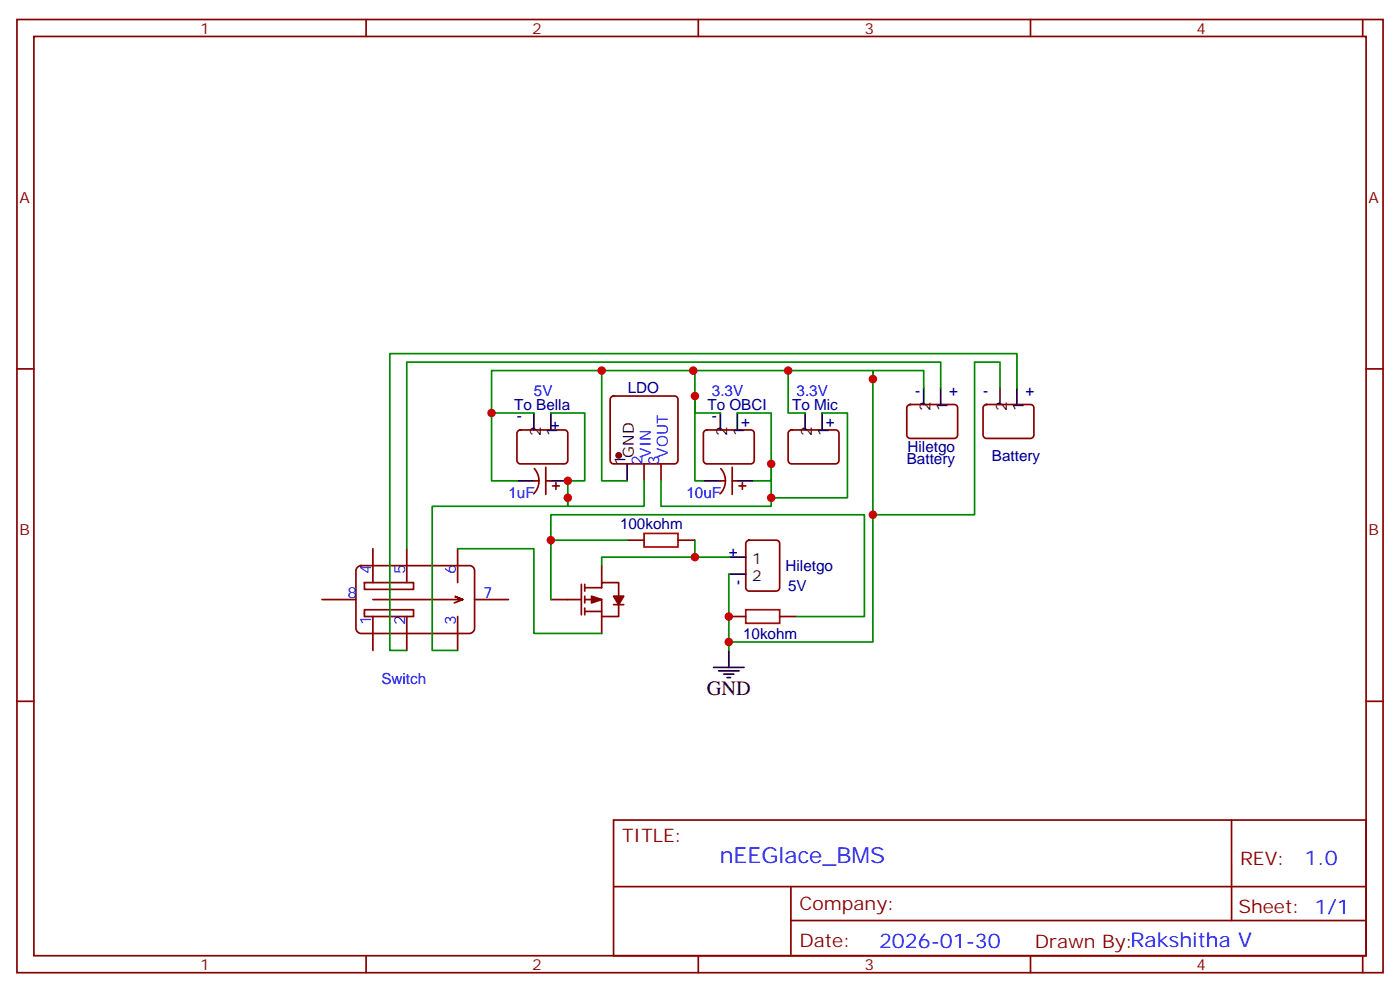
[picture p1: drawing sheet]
<svg xmlns="http://www.w3.org/2000/svg" width="291mm" height="206mm" viewBox="0 0 291 206" stroke-linecap="round" stroke-linejoin="round" font-family="sans-serif">
<g fill="none" stroke="#870000" stroke-width=".35">
<path d="M3.5 4.1h284.4v198.2h-284.4zM7.1 7.6h277.2v191.2h-277.2zM76.2 4.1v3.5M145.3 4.1v3.5M214.5 4.1v3.5M283.6 4.1v3.5M3.5 76.7h3.6M284.3 76.7h3.6M107.8 89.6l.5-.2h9.2a.71 .71 0 0 1 .7 .7v5.7a.76 .76 0 0 1-.7 .7h-9.2a.76 .76 0 0 1-.7-.7v-5.7zM111.2 97.5a3.8 3.8 0 0 1-.2 5.2M113.6 97.2v5.6M127.2 82.6l.5-.2h12.7a.71 .71 0 0 1 .7 .7v12.7a.76 .76 0 0 1-.7 .7h-12.7a.76 .76 0 0 1-.7-.7v-12.7z"/>
<path d="M134.1 96.5v3.5M137.6 96.5v3.5M146.6 89.6l.5-.2h9.2a.71 .71 0 0 1 .7 .7v5.7a.76 .76 0 0 1-.7 .7h-9.2a.76 .76 0 0 1-.7-.7v-5.7zM150 97.5a3.8 3.8 0 0 1-.1 5.2M152.4 97.2v5.6M164.3 89.6l.4-.2h9.2a.71 .71 0 0 1 .7 .7v5.7a.76 .76 0 0 1-.7 .7h-9.2a.76 .76 0 0 1-.7-.7v-5.7zM189 84.3l.4-.2h9.2a.71 .71 0 0 1 .7 .7v5.7a.76 .76 0 0 1-.7 .7h-9.2a.76 .76 0 0 1-.7-.7v-5.7zM204.8 84.3l.5-.2h9.2a.71 .71 0 0 1 .7 .7v5.7a.76 .76 0 0 1-.7 .7h-9.2a.76 .76 0 0 1-.7-.7v-5.7zM74.3 118.1l.8-.4h22.6a1.06 1.06 0 0 1 1.1 1v12a1.13 1.13 0 0 1-1.1 1.1h-22.6a1.13 1.13 0 0 1-1-1.1v-12zM77.6 114.1v7.1M84.7 114.1v7.1M95.2 114.1v7.1"/>
<path d="M111.1 100h1.1M113.6 100h1.1M115 101.1h1.4M115.7 100.4v1.4M125.2 117.7v3.5M130.5 112.4h3.6M141.1 112.4h3.5M149.9 100h1.1M152.4 100h1.1M153.8 101.1h1.4M154.5 100.4v1.4M155.5 112.6l.4-.2h5.7a.71 .71 0 0 1 .7 .7v9.1a.76 .76 0 0 1-.7 .7h-5.7a.76 .76 0 0 1-.7-.7v-9.1z"/>
<path d="M67 124.7h7.1M75.8 121.2h10.3v1.4h-10.3zM75.8 126.8h10.3v1.4h-10.3zM77.6 124.7h18.7l-1.8-.7 1.8 .7-1.8 .7M77.6 128.2v7.1M84.7 128.2v7.1M95.2 128.2v7.1M98.8 124.7h7M114.7 124.7h6.3M121 121.5v6.4M121.7 122.2h3.5v-1h3.6v3.5M121.7 124.7h3.5v3.5"/>
<path d="M121.7 127.2h3.5M121.7 121.5v1.4M121.7 124v1.4M121.7 126.5v1.4M125.2 128.2v3.6M127.7 125.8h2.1M128.8 125.4v2.8h-3.6M151.7 128.2h3.5M162.3 128.2h3.5M3.5 145.9h3.6M284.3 145.9h3.6M127.7 170.6h156.6v28.2h-156.6z"/>
<path d="M256.3 170.6v20.9M76.2 198.8v3.5M127.7 184.4h156.5M145.3 198.8v3.5M164.6 191.5h119.6M164.6 184.4v14.1M214.5 198.8v3.5M283.6 198.8v3.5"/>
</g>
<g fill="none" stroke="#000" stroke-width=".35">
<path d="M111.1 85.9v3.5M114.7 85.9v3.5M130.5 96.5v3.5M149.9 85.9v3.5M153.5 85.9v3.5M167.6 85.9v3.5M171.1 85.9v3.5M192.3 80.6v3.5M195.8 80.6v3.5M208.1 80.6v3.5M211.7 80.6v3.5M107.6 100h3.5"/>
<path d="M114.7 100h3.5M146.4 100h3.5M151.7 115.9h3.5M151.7 119.4h3.5M153.5 100h3.5M148.5 138.8h6.4M149.6 139.5h4.2M151.7 135.3v3.5M150.6 140.2h2.2M151.3 140.9h.7"/>
</g>
<g fill="#870000" stroke="#870000" stroke-width=".35">
<path d="M123.1 124l2.1 .7-2.1 .7z"/>
<path d="M127.7 124h2.1l-1 1.8z"/>
<circle cx="128.8" cy="94.7" r=".53"/>
</g>
<g fill="none" stroke="#008700" stroke-width=".35">
<path d="M125.2 77.1v22.9h5.3M144.3 77.1h37.4v56.4h-30M164 77.1v8.8h3.6M181.7 78.8v-1.7h10.6v3.5M102.3 85.9v-8.8h42.3v8.8h5.3M111.1 85.9h-8.8v14.1h5.3M114.7 85.9h7v14.1h-3.5v5.3h-28.2v30h5.2M144.6 82.4v17.6h1.8M153.5 85.9h7v19.4h-22.9v-5.3M160.5 96.5v3.5h-3.5M171.1 85.9h5.3v17.6h-15.9M195.8 80.6v-5.3h-111.1v38.8"/>
<path d="M208.1 80.6v-5.3h-5.3v31.8h-21.1M211.7 80.6v-7h-130.6v61.7h3.6M95.2 114.1h15.9v17.7h14.1M114.7 112.4v-5.3h65.2v21.1h-14.1M130.5 112.4h-15.8v12.3M134.1 100v5.3h-15.9v-1.8M144.6 112.4v3.5h-19.4v1.8M144.6 115.9h7.1M151.7 119.4v15.9"/>
</g>
<path d="M134.1 110.9h7v2.9h-7zM155.2 126.8h7.1v2.8h-7.1z" fill="none" stroke="#a10000" stroke-width=".35"/>
<g fill="#c00">
<circle cx="151.7" cy="128.2" r=".88"/>
<circle cx="114.7" cy="112.4" r=".88"/>
<circle cx="151.7" cy="133.5" r=".88"/>
<circle cx="144.6" cy="115.9" r=".88"/>
<circle cx="181.7" cy="78.8" r=".88"/>
<circle cx="118.2" cy="103.5" r=".88"/>
<circle cx="118.2" cy="100" r=".88"/>
<circle cx="102.3" cy="85.9" r=".88"/>
<circle cx="125.2" cy="77.1" r=".88"/>
<circle cx="144.3" cy="77.1" r=".88"/>
<circle cx="144.6" cy="82.4" r=".88"/>
<circle cx="160.5" cy="96.5" r=".88"/>
<circle cx="164" cy="77.1" r=".88"/>
<circle cx="160.5" cy="103.5" r=".88"/>
<circle cx="181.7" cy="107.1" r=".88"/>
</g>
<text font-size="4.6" fill="#00f" x="149.8" y="179.6">nEEGlace_BMS</text>
<text font-size="4.2" x="147.1" y="144.5">GND</text>
<g font-size="4.2" fill="#00f">
<text x="271.5" y="179.8">1.0</text>
<text x="183" y="197.2">2026-01-30</text>
</g>
<g font-size="3.9" fill="#800">
<text x="129.5" y="175.2">TITLE:</text>
<text x="258.1" y="179.8">REV:</text>
<text x="166.4" y="189.4">Company:</text>
<text x="257.7" y="190">Sheet: 1/1</text>
<text x="166.4" y="197">Date:</text>
<text x="215.4" y="197.1">Drawn By:Rakshitha V</text>
</g>
<g font-size="3.2" fill="#800">
<text x="41.6" y="7.1">1</text>
<text x="110.8" y="7.1">2</text>
<text x="179.9" y="7.1">3</text>
<text x="249.1" y="7.1">4</text>
<text x="4.1" y="42.2">A</text>
<text x="284.9" y="42.2">A</text>
<text x="4.1" y="111.3">B</text>
<text x="284.9" y="111.3">B</text>
<text x="41.6" y="201.8">1</text>
<text x="110.8" y="201.8">2</text>
<text x="179.9" y="201.8">3</text>
<text x="249.1" y="201.8">4</text>
</g>
<g font-size="3.2" fill="#00f">
<text x="111.1" y="82.4">5V</text>
<text x="148.2" y="82.4">3.3V</text>
<text x="165.8" y="82.4">3.3V</text>
<text x="135.5" y="95.2" transform="rotate(-90 135.5 95.2)">VIN</text>
<text x="139" y="95.2" transform="rotate(-90 139 95.2)">VOUT</text>
<text x="133.7" y="96.7" transform="rotate(-90 133.7 96.7)">2</text>
<text x="137.2" y="96.7" transform="rotate(-90 137.2 96.7)">3</text>
<text x="105.8" y="103.5">1uF</text>
<text x="142.9" y="103.5">10uF</text>
<text x="77.3" y="119.4" transform="rotate(-90 77.3 119.4)">4</text>
<text x="84.3" y="119.4" transform="rotate(-90 84.3 119.4)">5</text>
<text x="94.9" y="119.4" transform="rotate(-90 94.9 119.4)">6</text>
<text x="72.3" y="124.4">8</text>
<text x="100.5" y="124.4">7</text>
<text x="77.3" y="130" transform="rotate(-90 77.3 130)">1</text>
<text x="84.3" y="130" transform="rotate(-90 84.3 130)">2</text>
<text x="94.9" y="130" transform="rotate(-90 94.9 130)">3</text>
<text x="79.4" y="142.3">Switch</text>
</g>
<g font-size="3.2" fill="#000080">
<text x="130.7" y="81.7">LDO</text>
<text x="190.5" y="82.4">-</text>
<text x="197.6" y="82.4">+</text>
<text x="204.6" y="82.4">-</text>
<text x="213.4" y="82.4">+</text>
<text x="107" y="85.3">To Bella</text>
<text x="107.6" y="87.7">-</text>
<text x="114.7" y="89.4">+</text>
<text x="147.2" y="85.2">To OBCI</text>
<text x="148.2" y="87.7">-</text>
<text x="154.3" y="88.8">+</text>
<text x="164.9" y="85.2">To Mic</text>
<text x="171.9" y="88.8">+</text>
<text x="188.9" y="94">Hiletgo</text>
<text x="206.5" y="95.8">Battery</text>
<text x="188.7" y="96.5">Battery</text>
<text x="129" y="110">100kohm</text>
<text x="151.7" y="115.9">+</text>
<text x="163.5" y="118.7">Hiletgo</text>
<text x="154.6" y="121.7" transform="rotate(-90 154.6 121.7)">-</text>
<text x="164" y="122.9">5V</text>
<text x="154.7" y="132.9">10kohm</text>
</g>
<g font-size="3.2">
<text x="193.7" y="85.4" transform="rotate(-90 193.7 85.4)">2</text>
<text x="197.2" y="85.4" transform="rotate(-90 197.2 85.4)">1</text>
<text x="209.5" y="85.4" transform="rotate(-90 209.5 85.4)">2</text>
<text x="213.1" y="85.4" transform="rotate(-90 213.1 85.4)">1</text>
<text x="112.5" y="90.7" transform="rotate(-90 112.5 90.7)">2</text>
<text x="116.1" y="90.7" transform="rotate(-90 116.1 90.7)">1</text>
<text x="131.9" y="95.2" transform="rotate(-90 131.9 95.2)">GND</text>
<text x="151.3" y="90.7" transform="rotate(-90 151.3 90.7)">2</text>
<text x="154.9" y="90.7" transform="rotate(-90 154.9 90.7)">1</text>
<text x="169" y="90.7" transform="rotate(-90 169 90.7)">2</text>
<text x="172.5" y="90.7" transform="rotate(-90 172.5 90.7)">1</text>
<text x="130.2" y="96.7" transform="rotate(-90 130.2 96.7)">1</text>
<text x="156.5" y="117.3">1</text>
<text x="156.5" y="120.8">2</text>
</g>
</svg>
